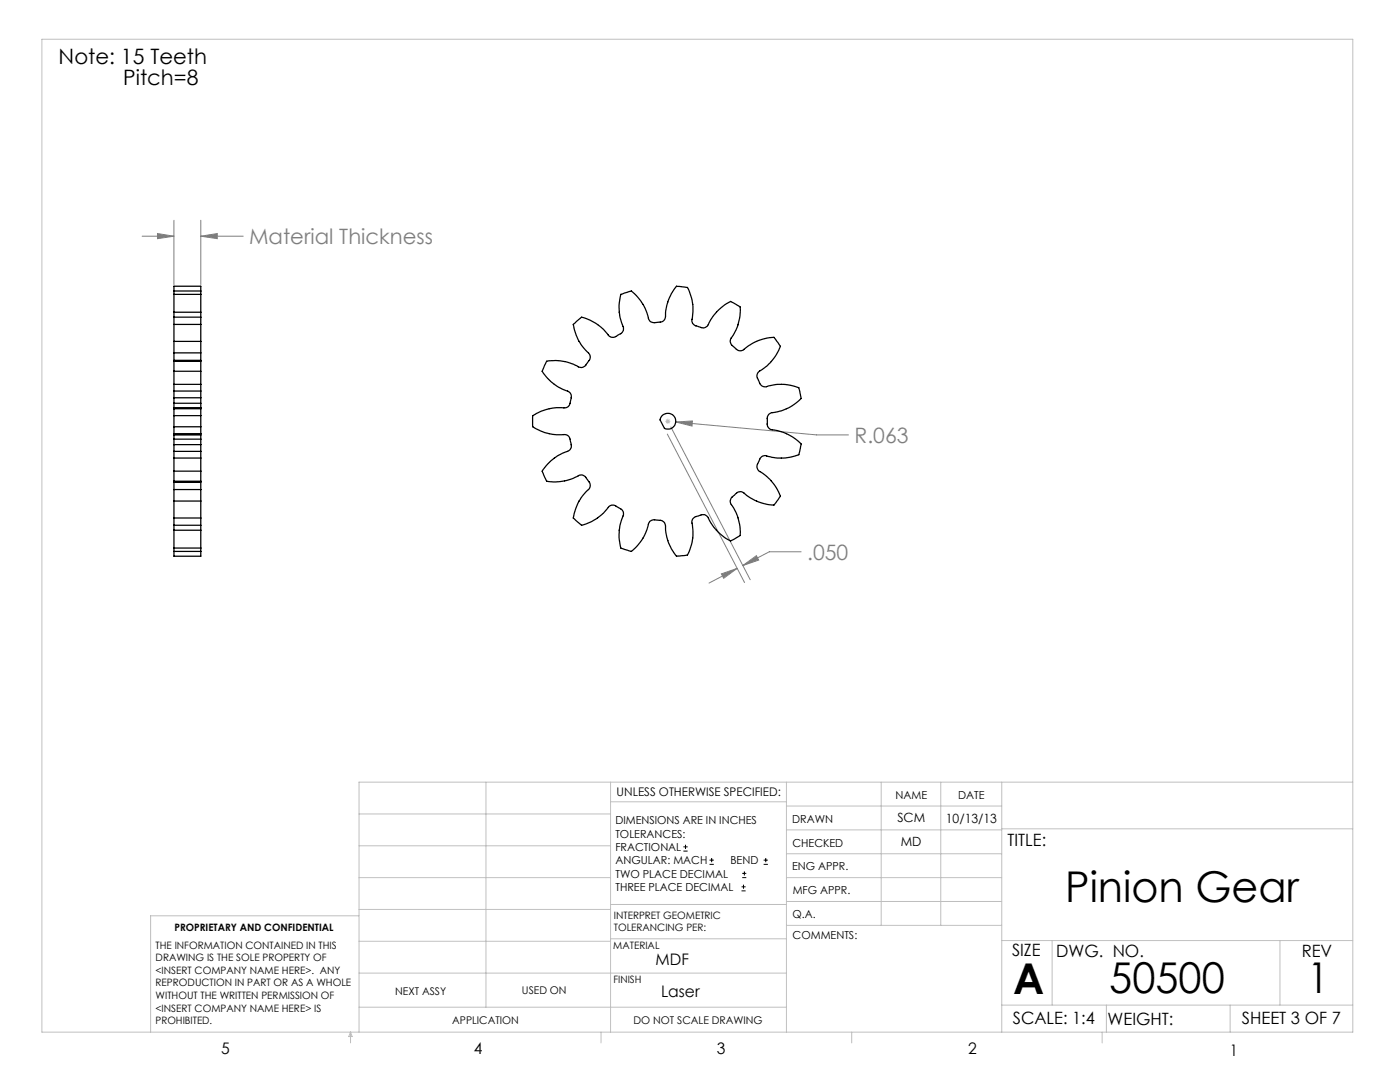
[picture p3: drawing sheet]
<svg xmlns="http://www.w3.org/2000/svg" width="279mm" height="216mm" viewBox="0 0 279 216" stroke-linecap="round" stroke-linejoin="round" font-family="sans-serif">
<g fill="none" stroke="#000" stroke-width=".2">
<path d="M136.4 169.8h.8M136.4 169h.8M136.8 168.6v.8M141.6 172.5h.9M141.6 171.6h.9M142 171.2v.8M148 177.8h.8M148 177h.8M148.1 175.1h.8M148.1 174.3h.8M148.4 176.5v.8M148.6 173.9v.8"/>
<path d="M152.4 172.5h.8M152.4 171.6h.8M152.8 171.2v.8"/>
</g>
<g fill="none" stroke="#c0c0c0" stroke-width=".2">
<path d="M8.4 7.8h261.6v198.2h-261.6zM132.8 84.1h1M132.9 83.7l.7 .7M133.3 83.5v1.1M133.6 83.7l-.7 .7M97 156.1v44.9M121.8 156.1v49.9M121.8 160h35.2M157 156.1v49.9M175.9 156.1v28.5M187.7 156.1v28.5M199.9 156.1v49.9"/>
<path d="M270 156.1h-198.4v49.9M71.6 175.1h50.2M71.6 168.8h50.2M71.6 162.4h50.2M157 170.4h42.9M157 165.6h42.9M157 160.8h42.9M157 175.1h42.9M157 179.9h42.9M199.9 165.4h70.1M71.6 194.2h85.4M71.6 187.8h50.2"/>
<path d="M71.6 181.5h50.2M71.6 182.7h-41.5v23.3M121.8 187.3h35.2M121.8 180.5h35.2M157 184.6h42.9M199.9 187.7h70.1M210 187.7v12.9M255.4 187.7v12.9M70 206v2.1M70 206l.3 .8h-.7zM71.6 201h85.4M119.9 206v2.1"/>
<path d="M170 206v2.1M199.9 200.6h70.1M220 206v2.1M220.8 200.6v5.4M245.5 200.6v5.4"/>
</g>
<g fill="none" stroke="#808080" stroke-width=".2">
<path d="M28.4 47.1h6.3M31.4 46.6l3.3 .5-3.3 .5zM34.7 44v12.8M40.1 47.1l3.3-.5v1zM40.1 44v12.8M40.1 47.1h8.4M133.2 86.6l15.4 29.6M133.9 85.2l15.8 30.5M134.9 84.2l3.3-.2-.1 1zM134.9 84.2l28.1 2.6h6.3M144 114.5l3.1-1.1-2.7 2zM147.1 113.4l-5.6 2.9"/>
<path d="M148.2 112.9l2.8-2 .4 .9zM159.9 110.1h-6.4l-5.3 2.8"/>
</g>
<path d="M134.9 84.2l3.2 .8 .1-1zM144 114.5l3.1-1.1-2.7 2zM148.2 112.9l2.8-2 .4 .9zM31.4 46.6l3.3 .5-3.3 .5zM40.1 47.1l3.3-.5v1z" fill="#808080"/>
<g fill="none" stroke="#000" stroke-width=".25">
<path d="M34.7 58.7v3.6M34.7 58.1v.6M34.7 58.1v-1h5.4v1M34.7 58.7h5.4M34.7 58.1h5.4M40.1 58.7v3.6M40.1 58.1v.6M34.7 72.1v2M34.7 74.1v2.6M34.7 71.9v.2M34.7 76.7v1.3M34.7 78v1.4"/>
<path d="M34.7 79.4v1.1M34.7 64.7v3.4M34.7 63.3v1.4M34.7 68.1v2.3M34.7 70.4v1.5M34.7 62.3v1M34.7 71.9h5.4M34.7 74.1h5.4M34.7 72.1h5.4M34.7 76.7h5.4M34.7 78h5.4M34.7 79.4h5.4"/>
<path d="M34.7 68.1h5.4M34.7 64.7h5.4M34.7 63.3h5.4M34.7 70.4h5.4M34.7 62.3h5.4M40.1 72.1v2M40.1 74.1v2.6M40.1 71.9v.2M40.1 76.7v1.3M40.1 78v1.4M40.1 79.4v1.1M40.1 64.7v3.4"/>
<path d="M40.1 63.3v1.4M40.1 68.1v2.3M40.1 70.4v1.5M40.1 62.3v1M114.4 64.7l1.7-1.4a10.2 10.2 0 0 1 5.6 3.8 1.9 1.9 0 0 0 2-.5 1.18 1.18 0 0 0 .5-1.8 9.2 9.2 0 0 1-.3-6.1l2.1-.6a10.3 10.3 0 0 1 3.6 5.8 2.01 2.01 0 0 0 2 .4 1.2 1.2 0 0 0 1.2-1.5l.2-1.5a9.5 9.5 0 0 1 2-4.2l2.2 .3a9.9 9.9 0 0 1 .9 6.7 2.07 2.07 0 0 0 1.7 1.2 1.19 1.19 0 0 0 1.7-.9l1.2-1.8a9.8 9.8 0 0 1 3.1-2.5l1.9 1.1a9.8 9.8 0 0 1-1.9 6.6 2.07 2.07 0 0 0 1.1 1.8 1.23 1.23 0 0 0 1.9-.1l1.8-1.2a10.2 10.2 0 0 1 3.8-1l1.4 1.8a10.2 10.2 0 0 1-4.5 5.2 2 2 0 0 0 .3 2.1 1.17 1.17 0 0 0 1.8 .6l1.4-.3a9.8 9.8 0 0 1 4.6 .7l.5 2.1a10.4 10.4 0 0 1-6.2 3 1.77 1.77 0 0 0-.6 1.8 1.19 1.19 0 0 0 1.4 1.5l2.1 .6a9.3 9.3 0 0 1 3.3 2.2l-.5 2.1a10.3 10.3 0 0 1-6.8 .2 2.06 2.06 0 0 0-1.4 1.6 1.22 1.22 0 0 0 .7 1.8l1.8 1.4a10 10 0 0 1 2.1 3.3l-1.4 1.8a10.3 10.3 0 0 1-6.3-2.6 2.1 2.1 0 0 0-1.9 .9 1.17 1.17 0 0 0 0 1.9l.7 1.3 .4 1 .4 1.8v1.3a.94 .94 0 0 1-.7 .9l-1.2 .6-.4-.2a10.7 10.7 0 0 1-4.3-4.7 1.99 1.99 0 0 0-2.1 0 1.16 1.16 0 0 0-.8 1.7l.1 .8a9.3 9.3 0 0 1-1.1 5.2l-2.2 .3a10.4 10.4 0 0 1-2.3-6.5 1.95 1.95 0 0 0-1.9-.7 1.2 1.2 0 0 0-1.5 1.2l-.5 1.4-.7 1.3-1.1 1.4-1 .9-2.1-.6-.1-.5a10.8 10.8 0 0 1 .6-6.3 1.99 1.99 0 0 0-1.4-1.6 1.14 1.14 0 0 0-1.8 .5l-1 1.1a10.2 10.2 0 0 1-4.1 2.2l-1.7-1.4a10.3 10.3 0 0 1 3.3-6 2.04 2.04 0 0 0-.7-2 1.18 1.18 0 0 0-1.9-.3l-2.4 .9-1.8 .2-1.4-.1a1.02 1.02 0 0 1-.8-.8l-.5-1.3 .2-.4a10.6 10.6 0 0 1 5.2-3.7 1.97 1.97 0 0 0 .2-2 1.21 1.21 0 0 0-1.6-1.2h-1.9l-1.6-.4-2-.9a.94 .94 0 0 1-.4-1.1v-.5a1.04 1.04 0 0 1 .8-1.3 10.5 10.5 0 0 1 5.9-1.1 2.1 2.1 0 0 0 1-1.9 1.25 1.25 0 0 0-1.1-1.6l-2-1a9.8 9.8 0 0 1-2.7-2.8l.9-2a10.3 10.3 0 0 1 6.7 1.2 1.95 1.95 0 0 0 1.7-1.3 1.19 1.19 0 0 0-.3-1.8l-1-1.2a10.4 10.4 0 0 1-1.8-4.3zM34.7 82.9v2.3M34.7 81.6v1.3M34.7 85.2v1.3M34.7 94v2M34.7 91.4v2.6M34.7 96v.2M34.7 86.5v.3"/>
<path d="M34.7 81.4v.2M34.7 90.1v1.3M34.7 80.5v.9M34.7 86.8v.8M34.7 88.7v1.4M34.7 87.6v1.1M34.7 100v3.4M34.7 97.7v2.3M34.7 96.2v1.5M34.7 96.2h5.4M34.7 86.8h5.4M34.7 81.4h5.4"/>
<path d="M34.7 85.2h5.4M34.7 82.9h5.4M34.7 81.6h5.4M34.7 86.5h5.4M34.7 94h5.4M34.7 96h5.4M34.7 91.4h5.4M34.7 90.1h5.4M34.7 80.5h5.4M34.7 87.6h5.4M34.7 88.7h5.4M34.7 100h5.4"/>
<path d="M34.7 97.7h5.4M40.1 82.9v2.3M40.1 81.6v1.3M40.1 85.2v1.3M40.1 94v2M40.1 91.4v2.6M40.1 96v.2M40.1 86.5v.3M40.1 81.4v.2M40.1 90.1v1.3M40.1 80.5v.9M40.1 86.8v.8"/>
<path d="M40.1 88.7v1.4M40.1 87.6v1.1M40.1 100v3.4M40.1 97.7v2.3M40.1 96.2v1.5M132.1 83a1.58 1.58 0 0 1 2.1-.2 1.58 1.58 0 0 1 .4 2 1.58 1.58 0 0 1-2 .7l-.9-1.7zM34.7 103.4v1.4M34.7 105.8v3.6M34.7 104.8v1M34.7 109.4v.6M34.7 110v1h5.4v-1M34.7 104.8h5.4"/>
<path d="M34.7 103.4h5.4M34.7 109.4h5.4M34.7 105.8h5.4M34.7 110h5.4M40.1 103.4v1.4M40.1 105.8v3.6M40.1 104.8v1M40.1 109.4v.6"/>
</g>
<g font-size="8.5">
<text x="212.6" y="179.9">Pinion Gear</text>
<text x="202.2" y="198.3">A</text>
<text x="221.4" y="198.1">50500</text>
<text x="260.9" y="198.1">1</text>
</g>
<g font-size="4.2">
<text x="11.7" y="12.8">Note: 15 Teeth</text>
<text x="24.6" y="17">Pitch=8</text>
</g>
<g font-size="4.2" fill="#808080">
<text x="49.7" y="48.7">Material Thickness</text>
<text x="170.5" y="88.4">R.063</text>
<text x="161.1" y="111.7">.050</text>
</g>
<g font-size="3.4">
<text x="201.1" y="168.8">TITLE:</text>
<text x="202" y="190.8">SIZE</text>
<text x="210.8" y="190.9">DWG. NO.</text>
<text x="259.8" y="191">REV</text>
<text x="202.1" y="204.4">SCALE: 1:4</text>
<text x="221" y="204.5">WEIGHT:</text>
<text x="247.8" y="204.4">SHEET 3 OF 7</text>
</g>
<g font-size="3.2">
<text x="130.8" y="192.5">MDF</text>
<text x="131.9" y="198.9">Laser</text>
<text x="44.2" y="210.4">5</text>
<text x="94.6" y="210.3">4</text>
<text x="143.1" y="210.4">3</text>
<text x="193.2" y="210.3">2</text>
<text x="245.4" y="210.6">1</text>
</g>
<g font-size="2.5">
<text x="179.1" y="164.1">SCM</text>
<text x="188.8" y="164.2">10/13/13</text>
<text x="179.8" y="168.8">MD</text>
</g>
<text font-size="2.4" x="123.1" y="158.9">UNLESS OTHERWISE SPECIFIED:</text>
<g font-size="2.2">
<text x="178.7" y="159.4">NAME</text>
<text x="191.2" y="159.4">DATE</text>
<text x="122.8" y="164.5">DIMENSIONS ARE IN INCHES</text>
<text x="122.8" y="167.1">TOLERANCES:</text>
<text x="158.1" y="164.2">DRAWN</text>
<text x="122.8" y="169.8">FRACTIONAL</text>
<text x="122.8" y="172.5">ANGULAR: MACH</text>
<text x="145.8" y="172.5">BEND</text>
<text x="158.1" y="173.7">ENG APPR.</text>
<text x="158.2" y="169.1">CHECKED</text>
<text x="122.8" y="175.1">TWO PLACE DECIMAL</text>
<text x="122.8" y="177.8">THREE PLACE DECIMAL</text>
<text x="158.2" y="178.4">MFG APPR.</text>
<text x="158.2" y="183.2">Q.A.</text>
<text x="158.2" y="187.4">COMMENTS:</text>
</g>
<g font-size="2.1">
<text x="78.8" y="198.5">NEXT ASSY</text>
<text x="104.2" y="198.4">USED ON</text>
<text x="90.2" y="204.3">APPLICATION</text>
<text x="126.4" y="204.3">DO NOT SCALE DRAWING</text>
</g>
<g font-size="2">
<text x="34.8" y="185.7">PROPRIETARY AND CONFIDENTIAL</text>
<text x="122.5" y="183.3">INTERPRET GEOMETRIC</text>
<text x="122.5" y="185.9">TOLERANCING PER:</text>
<text x="31.1" y="189.3">THE INFORMATION CONTAINED IN THIS</text>
<text x="31.1" y="191.8">DRAWING IS THE SOLE PROPERTY OF</text>
<text x="122.4" y="189.4">MATERIAL</text>
<text x="31.1" y="194.3">&lt;INSERT COMPANY NAME HERE&gt;. ANY</text>
<text x="31.1" y="196.8">REPRODUCTION IN PART OR AS A WHOLE</text>
<text x="122.4" y="196.2">FINISH</text>
<text x="31.1" y="199.4">WITHOUT THE WRITTEN PERMISSION OF</text>
<text x="31.1" y="201.9">&lt;INSERT COMPANY NAME HERE&gt; IS</text>
<text x="31.1" y="204.4">PROHIBITED.</text>
</g>
</svg>
